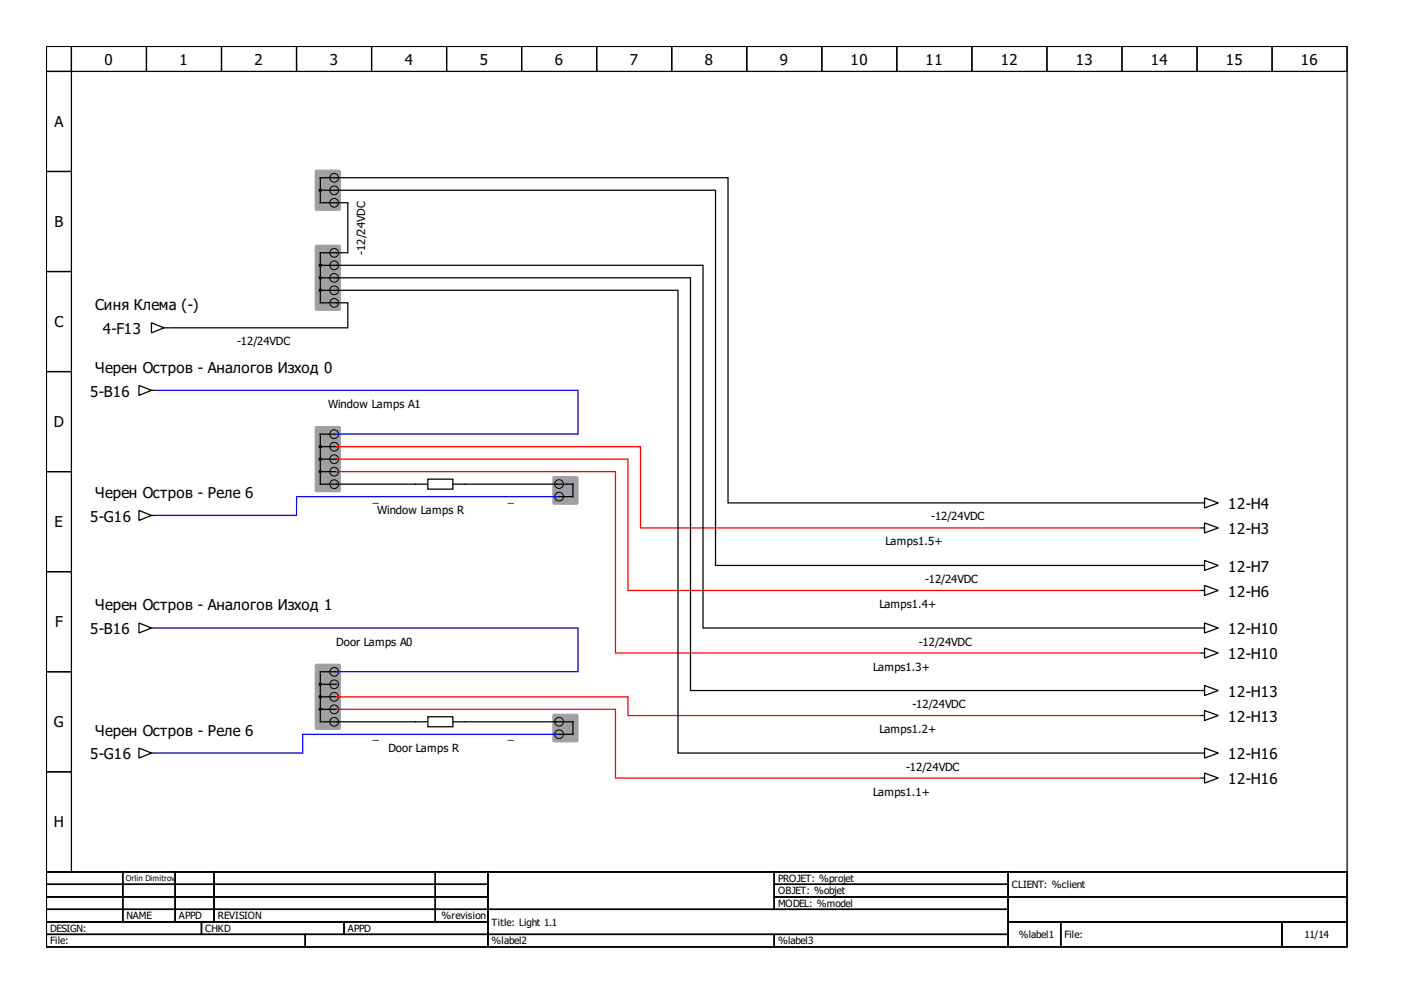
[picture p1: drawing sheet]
<svg xmlns="http://www.w3.org/2000/svg" width="297mm" height="210mm" viewBox="0 0 297 210" stroke-linecap="round" stroke-linejoin="round" font-family="sans-serif">
<g fill="none" stroke="#000" stroke-width=".26">
<path d="M9.8 9.8h274.4v174.1h-274.4zM9.8 9.8h5.3v5.3h-5.3zM9.8 15.1h5.3v21.1h-5.3zM15.1 9.8h15.8v5.3h-15.8zM30.9 9.8h15.8v5.3h-15.8zM46.7 9.8h15.9v5.3h-15.9zM62.6 9.8h15.8v5.3h-15.8zM78.4 9.8h15.8v5.3h-15.8zM94.2 9.8h15.9v5.3h-15.9zM110.1 9.8h15.8v5.3h-15.8zM125.9 9.8h15.8v5.3h-15.8zM141.7 9.8h15.8v5.3h-15.8z"/>
<path d="M157.5 9.8h15.9v5.3h-15.9zM173.4 9.8h15.8v5.3h-15.8zM189.2 9.8h15.8v5.3h-15.8zM205 9.8h15.9v5.3h-15.9zM220.9 9.8h15.8v5.3h-15.8zM236.7 9.8h15.8v5.3h-15.8zM252.5 9.8h15.9v5.3h-15.9zM268.4 9.8h15.8v5.3h-15.8zM9.8 36.2h5.3v21.1h-5.3zM9.8 57.3h5.3v21.1h-5.3zM9.8 78.4h5.3v21.1h-5.3zM9.8 99.5h5.3v21.1h-5.3z"/>
<path d="M29.3 81.3l2.7 1-2.7 1.1zM32 82.3h.7M67.6 99.5h3.4M67.6 96.9h3.4M67.6 94.2h3.4M71 91.6h-3.4v10.5h3.4M29.3 107.7l2.7 1-2.7 1.1zM32 108.7h.7M87.6 102.1h10.6M117.4 102.1h3.5v2.7h-3.5M253.3 111.4h.8M253.3 106.1h.8"/>
<path d="M253.3 119.3h.8M254.1 110.3l2.9 1.1-2.9 1zM254.1 105l2.9 1.1-2.9 1.1zM254.1 118.2l2.9 1.1-2.9 1zM9.8 120.6h5.3v21.1h-5.3zM29.3 131.4l2.7 1.1-2.7 1zM32 132.5h.7M253.3 132.5h.8M253.3 137.8h.8M253.3 124.6h.8M254.1 131.4l2.9 1.1-2.9 1zM254.1 136.7l2.9 1.1-2.9 1z"/>
<path d="M254.1 123.5l2.9 1.1-2.9 1zM9.8 141.7h5.3v21.1h-5.3zM29.3 157.8l2.7 1.1-2.7 1zM32 158.9h.7M253.3 158.9h.8M253.3 145.7h.8M253.3 150.9h.8M254.1 157.8l2.9 1.1-2.9 1zM254.1 144.6l2.9 1.1-2.9 1zM254.1 149.9l2.9 1-2.9 1.1zM9.8 162.8h5.3v21.1h-5.3zM253.3 164.1h.8"/>
<path d="M254.1 163.1l2.9 1-2.9 1.1zM9.8 183.9h274.4v15.9h-274.4zM9.8 183.9h16.1v2.7h-16.1zM9.8 186.6h16.1v2.6h-16.1zM9.8 189.2h16.1v2.6h-16.1zM9.8 191.8h16.1v2.7h-16.1zM9.8 194.5h32.7v2.6h-32.7zM9.8 197.1h54.6v2.7h-54.6zM25.9 183.9h11.1v2.7h-11.1zM25.9 186.6h11.1v2.6h-11.1zM25.9 189.2h11.1v2.6h-11.1zM25.9 191.8h11.1v2.7h-11.1z"/>
<path d="M37 183.9h8.1v2.7h-8.1zM37 186.6h8.1v2.6h-8.1zM37 189.2h8.1v2.6h-8.1zM37 191.8h8.1v2.7h-8.1zM42.5 194.5h30.1v2.6h-30.1zM45.1 183.9h46.7v2.7h-46.7zM45.1 186.6h46.7v2.6h-46.7zM45.1 189.2h46.7v2.6h-46.7zM45.1 191.8h46.7v2.7h-46.7zM64.4 197.1h38.5v2.7h-38.5zM72.6 194.5h30.3v2.6h-30.3zM91.8 183.9h11.1v2.7h-11.1z"/>
<path d="M91.8 186.6h11.1v2.6h-11.1zM91.8 189.2h11.1v2.6h-11.1zM91.8 191.8h11.1v2.7h-11.1zM102.9 183.9h60.4v7.9h-60.4zM102.9 191.8h109.8v5.3h-109.8zM102.9 197.1h60.4v2.7h-60.4zM163.3 183.9h49.4v2.7h-49.4zM163.3 186.6h49.4v2.6h-49.4zM163.3 189.2h49.4v2.6h-49.4zM163.3 197.1h49.4v2.7h-49.4zM212.7 183.9h71.5v5.3h-71.5zM212.7 189.2h71.5v5.3h-71.5z"/>
<path d="M212.7 194.5h11.1v5.3h-11.1zM223.8 194.5h46.7v5.3h-46.7zM270.5 194.5h13.7v5.3h-13.7z"/>
</g>
<g fill="#a0a0a4" stroke="#a0a0a4" stroke-width=".26">
<path d="M116.7 100.7l.2-.1h4.8l.2 .1v5.4l-.1 .2-4.9 .1-.2-.2z" fill-rule="evenodd"/>
<path d="M66.6 90h4.9l.3 .1v13.4l-.1 .2h-4.9l-.2-.1-.1-13.3z" fill-rule="evenodd"/>
</g>
<g fill="none" stroke="#000" stroke-width=".21">
<circle cx="70.5" cy="99.5" r=".92"/>
<circle cx="70.5" cy="91.6" r=".92"/>
<circle cx="70.5" cy="96.9" r=".92"/>
<circle cx="70.5" cy="94.2" r=".92"/>
<circle cx="70.5" cy="102.2" r=".92"/>
<circle cx="117.9" cy="104.8" r=".92"/>
<circle cx="117.9" cy="102.1" r=".92"/>
</g>
<g fill="#000" stroke="#000" stroke-width=".21">
<circle cx="67.6" cy="94.2" r=".26"/>
<circle cx="67.6" cy="96.9" r=".26"/>
<circle cx="67.6" cy="99.5" r=".26"/>
</g>
<path d="M90.3 101.1h5.2v2.1h-5.2z" fill-rule="evenodd" fill="#fff" stroke="#000" stroke-width=".26"/>
<g fill="#a0a0a4" stroke="#a0a0a4" stroke-width=".26">
<path d="M66.6 140.2l4.9-.1 .3 .2v13.3l-.1 .2-4.9 .1-.2-.2-.1-13.3z" fill-rule="evenodd"/>
<path d="M116.7 150.8l.2-.1h4.8l.2 .1v5.4l-.1 .3h-4.9l-.2-.1z" fill-rule="evenodd"/>
</g>
<g fill="none" stroke="#000" stroke-width=".21">
<circle cx="70.5" cy="149.6" r=".92"/>
<circle cx="70.5" cy="141.7" r=".92"/>
<circle cx="70.5" cy="152.3" r=".92"/>
<circle cx="70.5" cy="147" r=".92"/>
<circle cx="70.5" cy="144.4" r=".92"/>
<circle cx="117.9" cy="154.9" r=".92"/>
<circle cx="117.9" cy="152.3" r=".92"/>
</g>
<g fill="#000" stroke="#000" stroke-width=".21">
<circle cx="67.6" cy="149.6" r=".26"/>
<circle cx="67.6" cy="147" r=".26"/>
<circle cx="67.6" cy="144.4" r=".26"/>
</g>
<path d="M67.6 149.6h3.4M67.6 147h3.4M67.6 144.4h3.4M71 141.7h-3.4v10.6h3.4M87.6 152.3h10.6M117.4 152.3h3.5v2.6h-3.5" fill="none" stroke="#000" stroke-width=".26"/>
<path d="M90.3 151.2h5.2v2.1h-5.2z" fill-rule="evenodd" fill="#fff" stroke="#000" stroke-width=".26"/>
<path d="M67.6 58.6h78.1v87.1h107.4M67.6 56h80.7v76.5h104.8M67.6 40.1h83.3v79.2h102.2M32 68.1l2.6 1.1-2.6 1zM34.6 69.2h.8M35.6 69.2h37.8v-5.3h-5.8v-10.6h5.8v-10.5h-5.8v-5.3h86v68.6h99.5M67.6 61.2h75.4v97.7h110.1M71 102.1h16.6M98.2 102.1h19.2M71 152.3h16.6M98.2 152.3h19.2" fill="none" stroke="#000" stroke-width=".26"/>
<g fill="#a0a0a4" stroke="#a0a0a4" stroke-width=".26">
<path d="M66.6 51.8l4.9-.1 .3 .2v13.3l-.1 .2-4.9 .1-.2-.2-.1-13.3z" fill-rule="evenodd"/>
<path d="M66.6 35.9h4.9l.3 .1v8.1l-.1 .2-4.9 .1-.2-.2-.1-8z" fill-rule="evenodd"/>
</g>
<g fill="none" stroke="#000" stroke-width=".21">
<circle cx="70.5" cy="37.5" r=".92"/>
<circle cx="70.5" cy="42.8" r=".92"/>
<circle cx="70.5" cy="53.3" r=".92"/>
<circle cx="70.5" cy="58.6" r=".92"/>
<circle cx="70.5" cy="40.1" r=".92"/>
<circle cx="70.5" cy="56" r=".92"/>
<circle cx="70.5" cy="61.3" r=".92"/>
<circle cx="70.5" cy="63.9" r=".92"/>
</g>
<g fill="#000" stroke="#000" stroke-width=".21">
<circle cx="67.6" cy="40.1" r=".26"/>
<circle cx="67.6" cy="58.6" r=".26"/>
<circle cx="67.6" cy="56" r=".26"/>
<circle cx="67.6" cy="61.2" r=".26"/>
</g>
<path d="M33 82.3h88.9v9.3h-50.9M117.4 104.8h-54.8v3.9h-29.6M33 132.5h88.9v9.2h-50.9M117.4 154.9h-53.5v4h-30.9" fill="none" stroke="#00f" stroke-width=".26"/>
<path d="M71 99.5h58.8v38.3h123.3M71 96.9h61.5v27.7h120.6M71 94.2h64.1v17.2h118M71 149.6h58.8v14.5h123.3M71 147h61.5v3.9h120.6" fill="none" stroke="#f00" stroke-width=".26"/>
<g font-size="3.2">
<text x="22.1" y="13.6">0</text>
<text x="37.9" y="13.6">1</text>
<text x="53.7" y="13.6">2</text>
<text x="69.6" y="13.6">3</text>
<text x="85.4" y="13.6">4</text>
<text x="101.2" y="13.6">5</text>
<text x="117" y="13.6">6</text>
<text x="132.9" y="13.6">7</text>
<text x="148.7" y="13.6">8</text>
<text x="164.5" y="13.6">9</text>
<text x="179.4" y="13.6">10</text>
<text x="195.3" y="13.6">11</text>
<text x="211.1" y="13.6">12</text>
<text x="226.9" y="13.6">13</text>
<text x="242.8" y="13.6">14</text>
<text x="258.6" y="13.6">15</text>
<text x="274.4" y="13.6">16</text>
<text x="11.5" y="26.8">A</text>
<text x="11.5" y="47.9">B</text>
<text x="20.1" y="65.5">Синя Клема (-)</text>
<text x="11.5" y="69">C</text>
<text x="21.7" y="70.5">4-F13</text>
<text x="19" y="83.7">5-B16</text>
<text x="20.1" y="78.7">Черен Остров - Аналогов Изход 0</text>
<text x="11.4" y="90.1">D</text>
<text x="20.1" y="105">Черен Остров - Реле 6</text>
<text x="259.1" y="107.4">12-H4</text>
<text x="11.5" y="111.2">E</text>
<text x="19" y="110.1">5-G16</text>
<text x="259.1" y="112.7">12-H3</text>
<text x="259.1" y="120.6">12-H7</text>
<text x="259.1" y="125.9">12-H6</text>
<text x="20.1" y="128.8">Черен Остров - Аналогов Изход 1</text>
<text x="11.6" y="132.3">F</text>
<text x="19" y="133.8">5-B16</text>
<text x="259.1" y="133.8">12-H10</text>
<text x="259.1" y="139.1">12-H10</text>
<text x="259.1" y="147">12-H13</text>
<text x="11.4" y="153.5">G</text>
<text x="20.1" y="155.2">Черен Остров - Реле 6</text>
<text x="259.1" y="152.3">12-H13</text>
<text x="19" y="160.2">5-G16</text>
<text x="259.1" y="160.2">12-H16</text>
<text x="259.1" y="165.5">12-H16</text>
<text x="11.4" y="174.6">H</text>
</g>
<g font-size="2.4">
<text x="77.1" y="53.7" transform="rotate(-90 77.1 53.7)">-12/24VDC</text>
<text x="50" y="72.8">-12/24VDC</text>
<text x="69.2" y="86">Window Lamps A1</text>
<text x="78.7" y="105.8">_</text>
<text x="107.2" y="105.8">_</text>
<text x="79.6" y="108.5">Window Lamps R</text>
<text x="196.5" y="109.8">-12/24VDC</text>
<text x="186.8" y="115.1">Lamps1.5+</text>
<text x="195.1" y="123">-12/24VDC</text>
<text x="185.5" y="128.3">Lamps1.4+</text>
<text x="70.9" y="136.2">Door Lamps A0</text>
<text x="193.8" y="136.2">-12/24VDC</text>
<text x="184.2" y="141.5">Lamps1.3+</text>
<text x="192.5" y="149.4">-12/24VDC</text>
<text x="78.7" y="156">_</text>
<text x="107.2" y="156">_</text>
<text x="185.5" y="154.6">Lamps1.2+</text>
<text x="82" y="158.6">Door Lamps R</text>
<text x="184.2" y="167.8">Lamps1.1+</text>
<text x="191.2" y="162.6">-12/24VDC</text>
</g>
<g font-size="2.1">
<text x="164.1" y="186">PROJET: %projet</text>
<text x="164.1" y="188.7">OBJET: %objet</text>
<text x="164.1" y="191.3">MODEL: %model</text>
<text x="213.5" y="187.4">CLIENT: %client</text>
<text x="10.6" y="196.6">DESIGN:</text>
<text x="26.7" y="194">NAME</text>
<text x="37.8" y="194">APPD</text>
<text x="43.3" y="196.6">CHKD</text>
<text x="45.9" y="194">REVISION</text>
<text x="73.4" y="196.6">APPD</text>
<text x="93.2" y="194">%revision</text>
<text x="103.7" y="195.3">Title: Light 1.1</text>
<text x="214.9" y="197.9">%label1</text>
<text x="224.6" y="197.9">File:</text>
<text x="275.2" y="197.9">11/14</text>
<text x="10.6" y="199.2">File:</text>
<text x="103.7" y="199.2">%label2</text>
<text x="164.1" y="199.2">%label3</text>
</g>
<text font-size="1.7" x="26.5" y="185.9">Orlin Dimitrov</text>
</svg>
